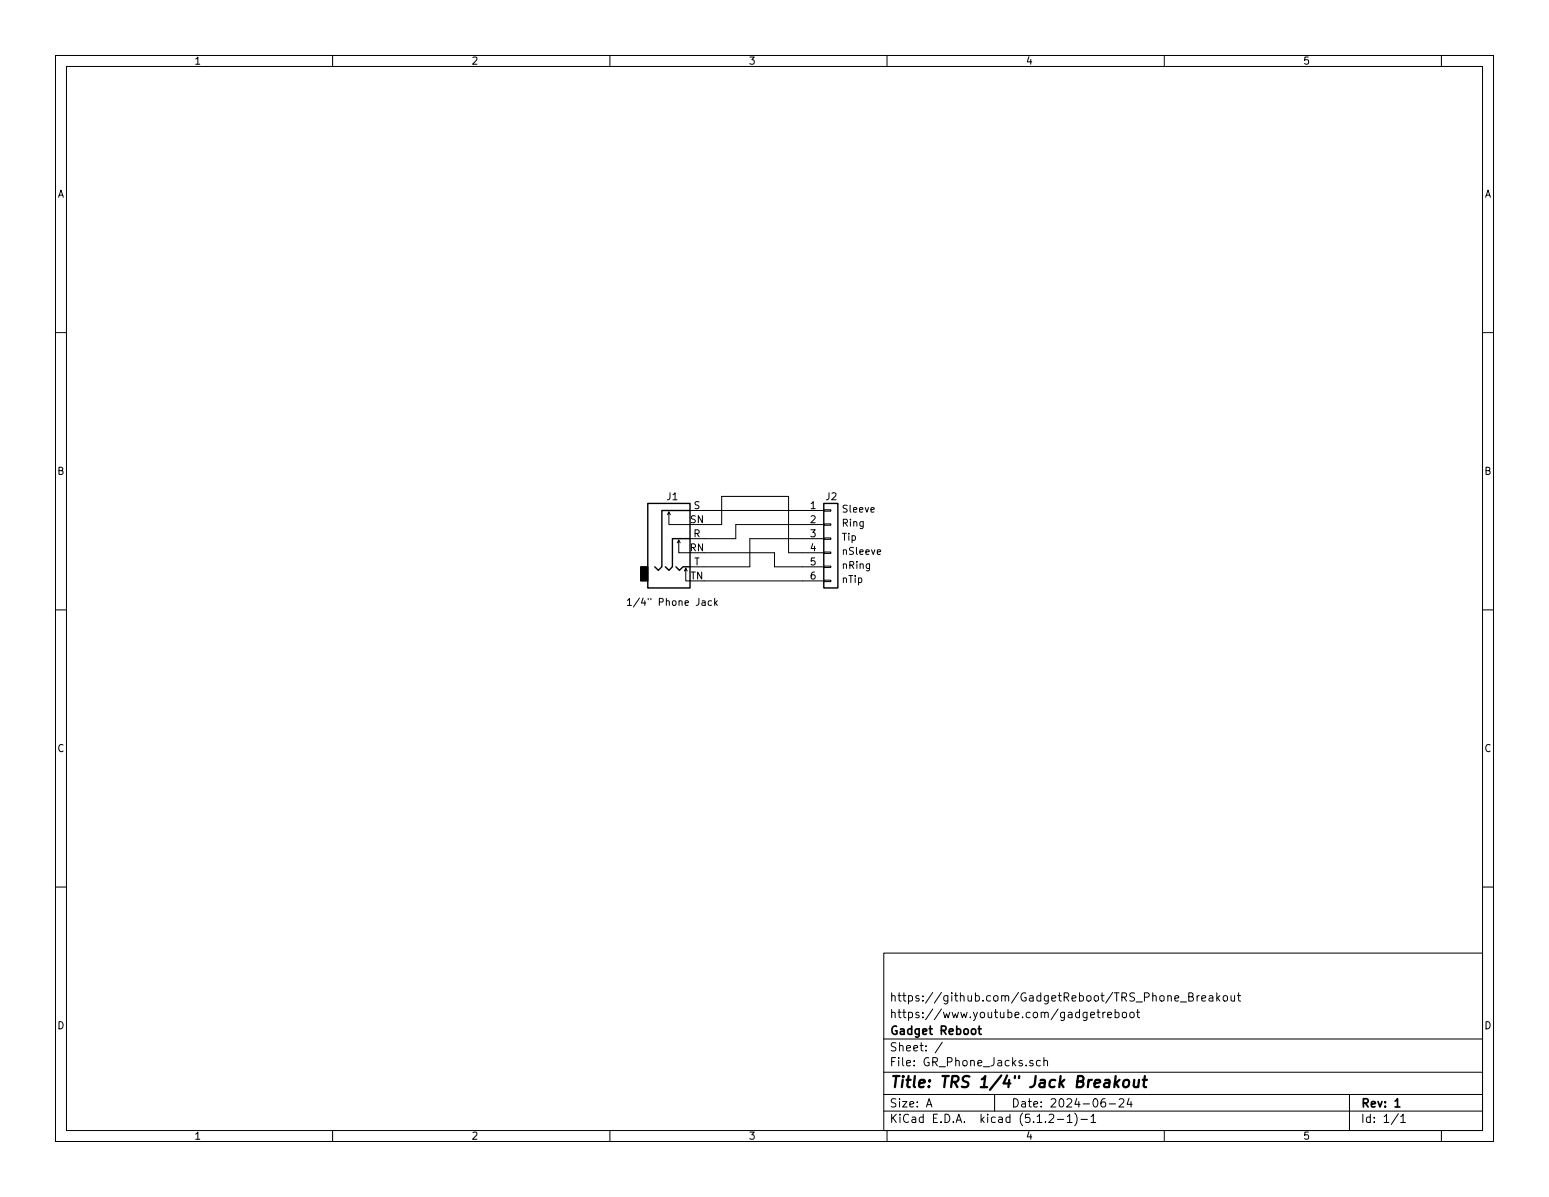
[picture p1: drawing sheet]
EESchema Schematic File Version 4
LIBS:GR_Phone_Jacks-cache
EELAYER 29 0
EELAYER END
$Descr A 11000 8500
encoding utf-8
Sheet 1 1
Title "TRS 1/4\" Jack Breakout"
Date "2024-06-24"
Rev "1"
Comp "Gadget Reboot"
Comment1 "https://www.youtube.com/gadgetreboot"
Comment2 "https://github.com/GadgetReboot/TRS_Phone_Breakout"
Comment3 ""
Comment4 ""
$EndDescr
Text Notes 5975 4150 0    50   ~ 0
nTip
$Comp
L Connector:AudioJack3_Switch J1
U 1 1
P 4800 3825
F 0 "J1" H 4775 4125 50  0000 C CNN
F 1 "1/4\" Phone Jack" H 4775 3375 50  0000 C CNN
F 2 "footprints:Jack_6.35mm" H 4800 3825 50  0001 C CNN
F 3 "~" H 4800 3825 50  0001 C CNN
	1    4800 3825
	1    0    0    -1  
$EndComp
$Comp
L Connector_Generic:Conn_01x06 J2
U 1 1
P 5900 3825
F 0 "J2" H 5950 4125 50  0000 R CNN
F 1 "Conn_01x06" V 5773 3437 50  0001 R CNN
F 2 "Connector_PinHeader_2.54mm:PinHeader_1x06_P2.54mm_Vertical" H 5900 3825 50  0001 C CNN
F 3 "~" H 5900 3825 50  0001 C CNN
	1    5900 3825
	1    0    0    -1  
$EndComp
Text Notes 5975 3950 0    50   ~ 0
nSleeve
Text Notes 5975 3750 0    50   ~ 0
Ring
Text Notes 5975 3650 0    50   ~ 0
Sleeve
Text Notes 5975 4050 0    50   ~ 0
nRing
Text Notes 5975 3850 0    50   ~ 0
Tip
Wire Wire Line
	5000 3625 5700 3625
Wire Wire Line
	5000 3825 5225 3825
Wire Wire Line
	5225 3825 5225 3725
Wire Wire Line
	5225 3725 5700 3725
Wire Wire Line
	5000 4025 5325 4025
Wire Wire Line
	5325 4025 5325 3825
Wire Wire Line
	5325 3825 5700 3825
Wire Wire Line
	5000 4125 5700 4125
Wire Wire Line
	5000 3925 5500 3925
Wire Wire Line
	5500 3925 5500 4025
Wire Wire Line
	5500 4025 5700 4025
Wire Wire Line
	5000 3725 5125 3725
Wire Wire Line
	5125 3725 5125 3525
Wire Wire Line
	5125 3525 5600 3525
Wire Wire Line
	5600 3525 5600 3925
Wire Wire Line
	5600 3925 5700 3925
$EndSCHEMATC
